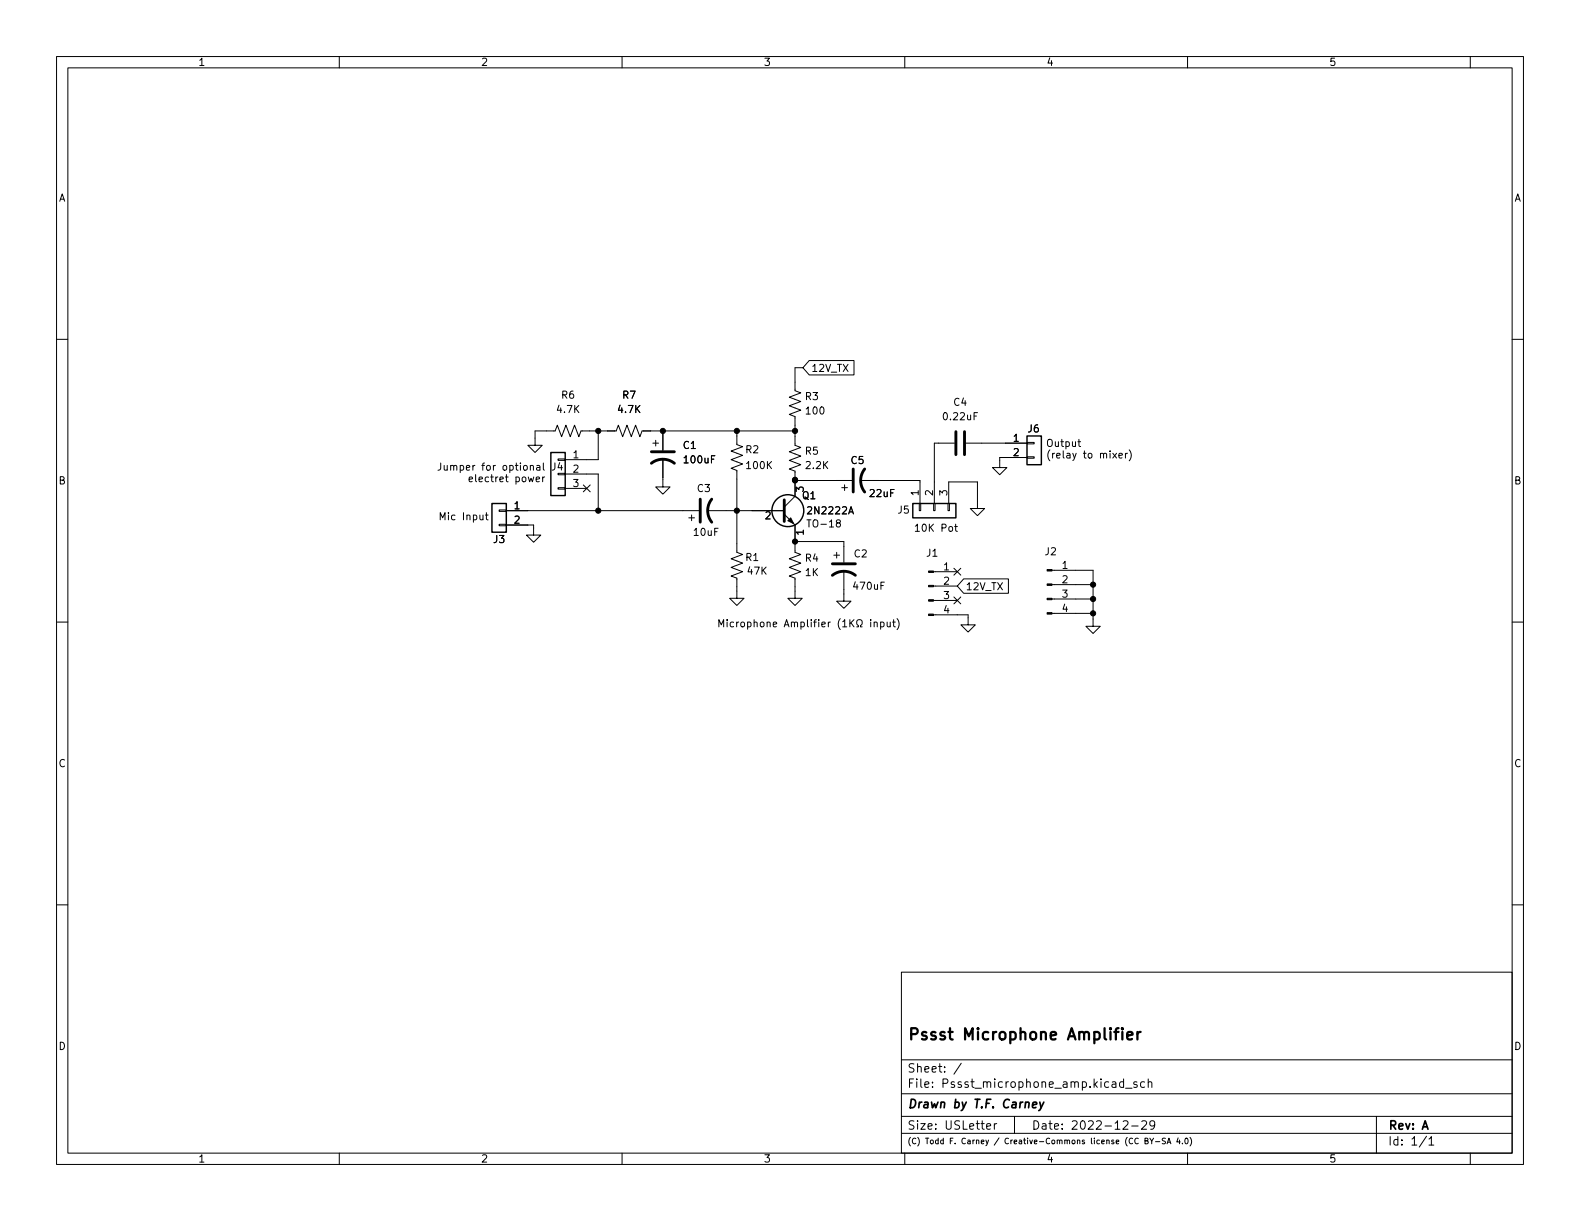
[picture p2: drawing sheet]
<svg xmlns="http://www.w3.org/2000/svg" width="279mm" height="216mm" viewBox="0 0 279 216" stroke-linecap="round" stroke-linejoin="round" font-family="sans-serif">
<g fill="none" stroke="#000" stroke-width=".18">
<path d="M10 10h259.4v195.9h-259.4zM12 12h255.4v191.9h-255.4zM60 10v2M110 10v2M160 10v2M210 10v2M260 10v2M10 60h2M267.4 60h2M105.8 76.2v5.1h-5.9M115.4 78.4h1.1M116 77.9v1"/>
<path d="M117.2 76.2v3.4M130.3 76.2v2.4l1 .4-2 .8 2 .7-2 .8 2 .7-2 .8 1 .4v14.5l1 .3-2 .8 2 .8-2 .7 2 .8-2 .8 1 .3v3.6h1.3l-1.3 1.3-1.3-1.3h1.3M140.6 76.2h-27.1l-.3 1-.8-2-.8 2-.7-2-.8 2-.8-2-.3 1h-6.3l-.3 1-.8-2-.8 2-.7-2-.8 2-.7-2-.4 1h-3.6v2.5h1.3l-1.3 1.3-1.3-1.3h1.3M142 65h-1.4v4.1l1 .4-2 .7 2 .8-2 .8 2 .7-2 .8 1 .4v5l1 .4-2 .8 2 .7-2 .8 2 .8-2 .7 1 .4v4.5l-1.9 1.9M143.1 63.8h7.9v2.5h-7.9l-1.1-1.3zM168.8 78.4h-3.6v10.6M170.8 78.4h10.8M172.2 73.6h.5M172.9 73h-.7v1.2M181.6 78.2h1.3v.3h-1.3zM190.6 78.1h.5M190.8 77.7v1.1l.3 .2"/>
<path d="M199.7 79.5a1.46 1.46 0 0 1 0 2M84 82.3l-.4 .2M85.8 91.1h.5M86 90.6v1.1l.3 .2M88.3 92.7h1.2v.3h-1.2zM88.3 90.2h1.2v.2h-1.2zM89.4 84.3h.5M89.5 92.8h4.9v1.8h1.2l-1.2 1.3-1.3-1.3h1.3M89.5 90.3h34.1M89.5 83.9v1.1l.4 .2M96.1 81.9v1.1l.2 .1M98.7 86.2h1.2v.3h-1.2z"/>
<path d="M98.7 83.7h1.2v.2h-1.2zM98.7 81.2h1.2v.2h-1.2zM99.9 83.8h5.9v6.5M99.9 86.4h3.9M103.1 85.8l1.3 1.2M104.4 85.8l-1.3 1.2M117.2 81.2v4.9h1.3l-1.3 1.3-1.2-1.3h1.2M121.8 91.6h1M122.3 91.1v1M125.1 90.3h13.6M126.4 80.6h-.6v1.3M135.5 90.6l.4-.1 .3 .4-.8 .9h.8"/>
<path d="M138.7 90.9l1.9 1.9v4.9l1 .3-2 .8 2 .8-2 .7 2 .8-2 .8 1 .3v3.6h1.3l-1.3 1.3-1.3-1.3h1.3M140.6 85h10M140.6 95.8h8.6v3.6M140.8 86.9v-.8l.5 .4 .1-.3h.5l.2 .2-.2 .5M142.1 94.1h-1.3l.3 .4M147.4 98.2h1.1M148 97.7v1M148.1 92.5l-.2-.3 .1-.2 .1-.1 .4 .1 .1 .2v.1l-.6 .2-.1 .2 .1 .4 .1 .1h.3l.2-.3v-.3l-.2-.1M148.8 86.2h1.1M149.4 85.7v1M150.1 90.9l.4-1.3 .4 1.3M150.2 90.5h.6"/>
<path d="M152.1 85h10.6v4M162.6 89h.2v1.3h-.2zM165.1 89h.3v1.3h-.3zM167.6 89h.3v1.3h-.3zM167.8 89v-3.8h5v4.7h1.3l-1.3 1.3-1.2-1.3h1.2M181.6 80.8h1.3v.2h-1.3zM181.6 80.9h-4.8v1.8h-1.3l1.3 1.2 1.3-1.2h-1.3M189.7 80.2l.3 .8M190.3 80.2l-.4 1.1-.2 .1M10 110h2M136.7 110.4l.6-.1v-.2l-.4-.1-.2 .2 .1 .6h.5M146.5 110v.8"/>
<path d="M146.8 110l-.3 .2M148.6 109.4a1.46 1.46 0 0 0 0 1.9M149 109.9l.4-.3v1.2M149 110.8h.7M149.2 101v5.3h1.3l-1.3 1.3-1.2-1.3h1.2M150.3 109.6v1.2M150.5 110.1l.5 .7M151 109.6l-.7 .7M151.5 110.8h.3v-.2a.54 .54 0 0 1-.3-.7 .54 .54 0 0 1 .8-.3 .58 .58 0 0 1-.1 1v.2h.3M156.4 102.9h-.6v1.3M158.6 109.4a1.46 1.46 0 0 1 0 1.9M165.1 108.7h6.1v1.8h1.3l-1.3 1.3-1.3-1.3h1.3"/>
<path d="M165.1 106.2h4.2M165.1 103.6h4.2M165.1 101.1h4.2M168.7 105.6l1.2 1.2M168.7 100.5l1.2 1.2M169.9 105.6l-1.2 1.2M169.9 100.5l-1.2 1.2M170.4 102.4h7.9v2.5h-7.9l-1.1-1.3zM186 100.8h7.3v9.9h1.3l-1.3 1.3-1.3-1.3h1.3M186 108.5h7.3M186 105.9h7.3M186 103.4h7.3"/>
<path d="M267.4 110h2M10 160h2M267.4 160h2M159.4 171.9h108v32h-108zM159.4 197.4h108M159.4 193.4h108M159.4 187.4h108M164.9 192.1v.2M164.9 191.4v.1M167 189.4v.2M167 188.7v.1M170 188l-1.3 1.9"/>
<path d="M176.3 198.7h-.3l-.2 .3M179.4 197.4v3M199 192.4h1.2M200.1 199.1h1.2M201 191.4l-.3-.1-.2 .2v.2l.5 .2v.3h-.5M201.9 198.3l.6-.1 .2 .1 .1 .3-1 1.1h1M202.4 191.4l-.4-.1-.3 .3v.4l.1 .2h.6M203 191.4l.3-.1 .3 .1 .1 .9M203 190.8v1.5M204.2 198.8l-.3 .3-.4-.1-.2-.2 .2-.6h.4l.2 .1a.99 .99 0 0 1-.3 1.4h-.3M243.4 197.4v6.5M60 203.9v2"/>
<path d="M110 203.9v2M159.4 200.4h108M160 203.9v2M178.3 201.3a.44 .44 0 0 0-.6 .5 .44 .44 0 0 0 .6 .4M190.5 201.7l.4-.1 .1 .7M191.8 201.6h-.3l-.1 .1v.2l.4 .1v.2h-.4M193 201.3v.8l.1 .2M199.3 201.1a1.15 1.15 0 0 0 0 1.5M202.5 201.7h.4l.1-.4h-.5v1h.4l.1-.4-.2-.2M208.3 201.2l-.2 .7h.6M208.6 201.6v.7M210 203.9v2"/>
<path d="M252.7 201.4l.4-.4v1.5M252.7 202.5h.8M260 203.9v2"/>
</g>
<path d="M115.2 79.9h4.1M169 76.3v4.1M170.6 76.3v4.1M115.2 81.9a3.3 3.3 0 0 1 4.1 0M123.8 88.3v4M125.9 88.3a3.3 3.3 0 0 0 0 4M138.7 88.4v3.8M147.2 99.7h4.1M150.9 82.9v4.1M152.9 82.9a3.3 3.3 0 0 0 0 4.1M147.2 101.7a3.3 3.3 0 0 1 4.1 0" fill="none" stroke="#000" stroke-width=".51"/>
<g fill="none" stroke="#000" stroke-width=".25">
<path d="M181.6 77.1h2.5v5.1h-2.5zM87 89h2.5v5.1h-2.5zM97.4 80h2.5v7.6h-2.5zM161.4 89h7.6v2.6h-7.6z"/>
<circle cx="139.3" cy="90.3" r="2.82"/>
</g>
<g fill="#000" stroke="#000" stroke-width=".18">
<path d="M139.3 92.1l.5-.5 .5 1zM164.2 108.6h.9v.2h-.9zM164.2 106h.9v.3h-.9zM164.2 103.5h.9v.3h-.9zM164.2 101h.9v.2h-.9zM185.2 108.3h.8v.3h-.8zM185.2 105.8h.8v.2h-.8zM185.2 103.3h.8v.2h-.8zM185.2 100.7h.8v.3h-.8z"/>
<circle cx="105.8" cy="76.2" r=".46"/>
<circle cx="117.2" cy="76.2" r=".46"/>
<circle cx="130.3" cy="76.2" r=".46"/>
<circle cx="140.6" cy="76.2" r=".46"/>
<circle cx="105.8" cy="90.3" r=".46"/>
<circle cx="130.3" cy="90.3" r=".46"/>
<circle cx="140.6" cy="85" r=".46"/>
<circle cx="140.6" cy="84.8" r=".46"/>
<circle cx="140.6" cy="95.8" r=".46"/>
<circle cx="193.3" cy="103.4" r=".46"/>
<circle cx="193.3" cy="108.5" r=".46"/>
<circle cx="193.3" cy="105.9" r=".46"/>
</g>
<g font-size="2.8">
<text x="160.4" y="184.5">Pssst</text>
<text x="170.3" y="184.5">Microphone</text>
<text x="189.2" y="184.5">Amplifier</text>
</g>
<g font-size="2.1">
<text x="160.4" y="190.1">Sheet:</text>
<text x="160.4" y="196.4">Drawn</text>
<text x="160.4" y="192.8">File:</text>
<text x="166.8" y="192.8">Pssst_microphone_amp.kicad_sch</text>
<text x="168.6" y="196.4">by T.F.</text>
<text x="177.8" y="196.4">Carney</text>
<text x="160.4" y="200.2">Size:</text>
<text x="167.1" y="200.2">USLetter</text>
<text x="182.4" y="200.2">Date:</text>
<text x="189.4" y="200.2">2022-12-29</text>
<text x="245.4" y="200.2">Rev:</text>
<text x="245.4" y="203">Id:</text>
<text x="249.5" y="203">1/1</text>
<text x="251.5" y="200.2">A</text>
</g>
<g font-size="1.8">
<text x="35" y="12">1</text>
<text x="85" y="12">2</text>
<text x="135" y="12">3</text>
<text x="185" y="12">4</text>
<text x="235" y="12">5</text>
<text x="10.4" y="36">A</text>
<text x="267.8" y="36">A</text>
<text x="99.1" y="70.9">R6</text>
<text x="109.9" y="70.9">R7</text>
<text x="142.2" y="71.1">R3</text>
<text x="143.4" y="66.1">12V_TX</text>
<text x="98.2" y="73.4">4.7K</text>
<text x="109" y="73.4">4.7K</text>
<text x="142.2" y="73.7">100</text>
<text x="166.5" y="74.7">0.22uF</text>
<text x="168.5" y="72.1">C4</text>
<text x="181.6" y="76.8">J6</text>
<text x="77.2" y="83.2">Jumper</text>
<text x="85.2" y="83.2">for</text>
<text x="88.9" y="83.2">optional</text>
<text x="97.4" y="83.6">J4</text>
<text x="101.2" y="81">1</text>
<text x="101.2" y="83.6">2</text>
<text x="120.7" y="79.8">C1</text>
<text x="120.7" y="82.3">100uF</text>
<text x="131.7" y="80.5">R2</text>
<text x="131.7" y="83.3">100K</text>
<text x="142.2" y="80.8">R5</text>
<text x="142.2" y="83.3">2.2K</text>
<text x="150.3" y="82.4">C5</text>
<text x="179" y="78.1">1</text>
<text x="179" y="80.6">2</text>
<text x="184.9" y="79">Output</text>
<text x="184.9" y="81.1">(relay</text>
<text x="191.5" y="81.1">to</text>
<text x="194.5" y="81.1">mixer)</text>
<text x="10.3" y="86">B</text>
<text x="82.6" y="85.2">electret</text>
<text x="91" y="85.2">power</text>
<text x="101.2" y="86.1">3</text>
<text x="123.1" y="87.4">C3</text>
<text x="141.7" y="88.7">Q1</text>
<text x="153.6" y="88.3">22uF</text>
<text x="162.4" y="87.8" transform="rotate(-90 162.4 87.8)">1</text>
<text x="165" y="87.8" transform="rotate(-90 165 87.8)">2</text>
<text x="167.5" y="87.8" transform="rotate(-90 167.5 87.8)">3</text>
<text x="267.7" y="86">B</text>
<text x="77.5" y="92">Mic</text>
<text x="81.7" y="92">Input</text>
<text x="90.8" y="90">1</text>
<text x="90.8" y="92.6">2</text>
<text x="122.4" y="95.1">10uF</text>
<text x="142.5" y="93.2">TO-18</text>
<text x="142.5" y="91.3">2N2222A</text>
<text x="142.9" y="94.8" transform="rotate(-90 142.9 94.8)">1</text>
<text x="158.6" y="91.2">J5</text>
<text x="161.5" y="94">10K</text>
<text x="166.4" y="94">Pot</text>
<text x="87.1" y="96.4">J3</text>
<text x="131.7" y="99.6">R1</text>
<text x="132" y="102">47K</text>
<text x="142.2" y="99.7">R4</text>
<text x="150.9" y="98.9">C2</text>
<text x="163.7" y="98.8">J1</text>
<text x="166.7" y="100.8">1</text>
<text x="184.6" y="98.6">J2</text>
<text x="187.7" y="100.6">1</text>
<text x="142.2" y="102.2">1K</text>
<text x="150.6" y="104.7">470uF</text>
<text x="166.7" y="103.4">2</text>
<text x="166.7" y="105.9">3</text>
<text x="170.7" y="104.7">12V_TX</text>
<text x="187.7" y="103.1">2</text>
<text x="187.7" y="105.7">3</text>
<text x="126.7" y="110.9">Microphone</text>
<text x="138.6" y="110.9">Amplifier</text>
<text x="154.1" y="110.9">input)</text>
<text x="166.7" y="108.5">4</text>
<text x="187.7" y="108.2">4</text>
<text x="10.3" y="136">C</text>
<text x="267.7" y="136">C</text>
<text x="10.3" y="186">D</text>
<text x="267.7" y="186">D</text>
<text x="35" y="205.9">1</text>
<text x="85" y="205.9">2</text>
<text x="135" y="205.9">3</text>
<text x="185" y="205.9">4</text>
<text x="235" y="205.9">5</text>
</g>
<g font-size="1.4">
<text x="160.4" y="202.6">(C)</text>
<text x="163.6" y="202.6">Todd</text>
<text x="168" y="202.6">F.</text>
<text x="170.3" y="202.6">Carney</text>
<text x="176.2" y="202.6">/</text>
<text x="178.2" y="202.6">Creative-Commons</text>
<text x="193.6" y="202.6">license</text>
<text x="199.8" y="202.6">(CC</text>
<text x="203.4" y="202.6">BY-SA</text>
<text x="209.2" y="202.6">4.0)</text>
</g>
</svg>
